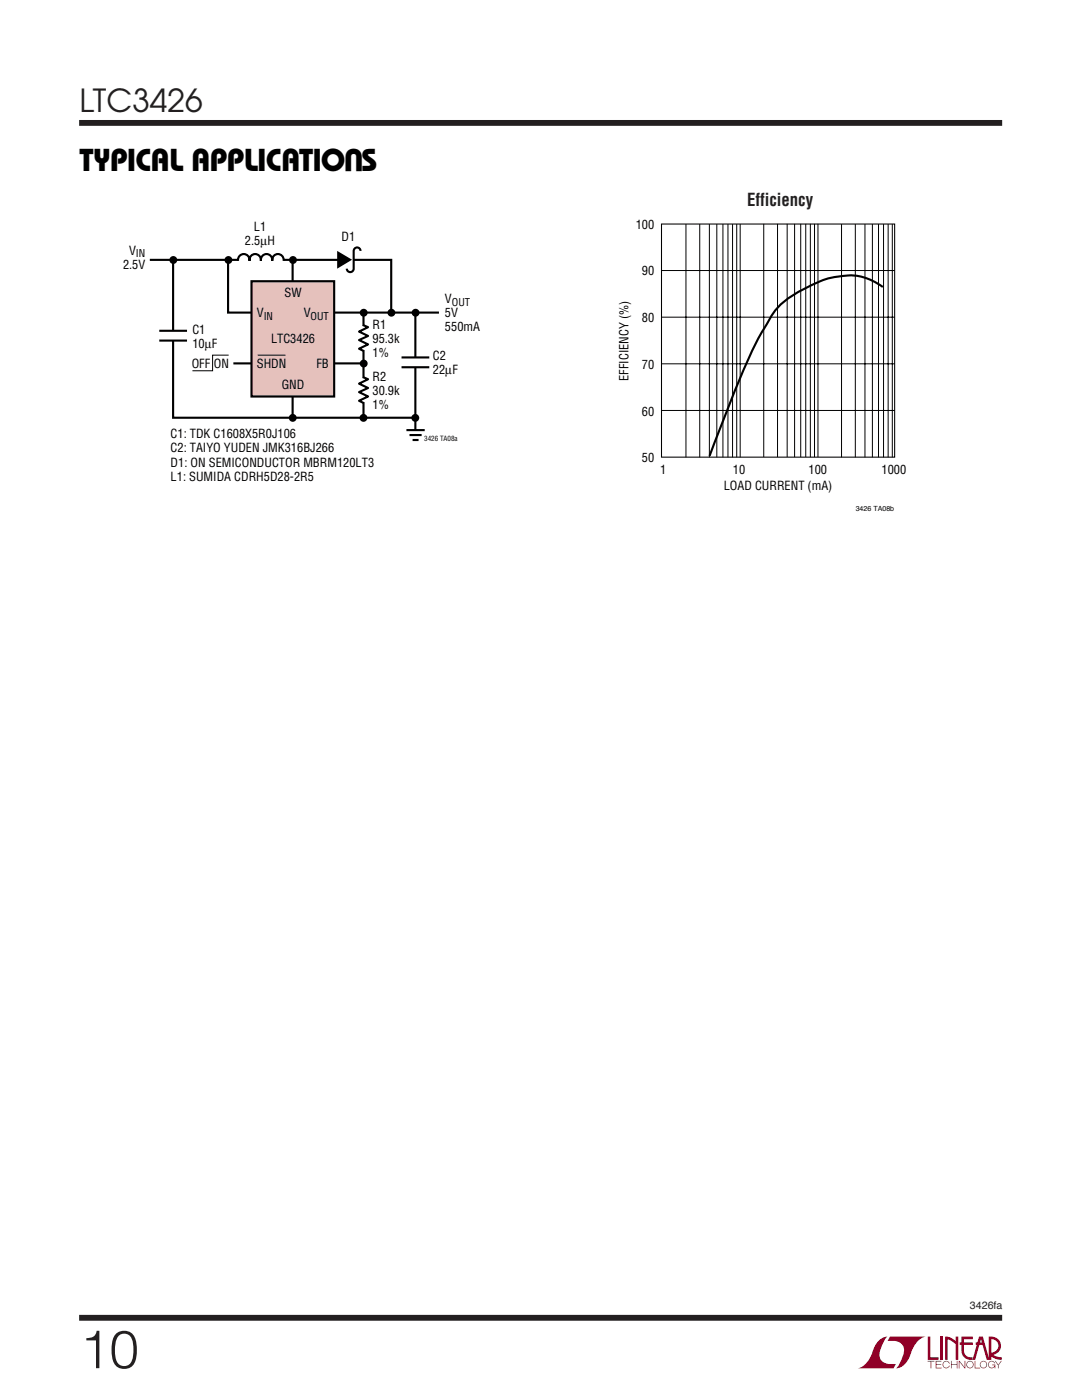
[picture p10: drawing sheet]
<svg xmlns="http://www.w3.org/2000/svg" width="216mm" height="279mm" viewBox="0 0 216 279" stroke-linecap="round" stroke-linejoin="round" font-family="sans-serif">
<path d="M15.8 24.5h184.2M15.8 263h184.2" fill="none" stroke="#231f20" stroke-width="1.2" stroke-linecap="butt"/>
<g fill="#900027">
<path d="M185.1 266.7h.5v4.2h1.7v.5h-2.2z"/>
<path d="M175.6 267.3l.5-.3 1-.3a5.2 5.2 0 0 0-1.6 4.2 2.65 2.65 0 0 0 3.3 1.3l-.5 .9h-7.2a5 5 0 0 0 3.2-3.9l.4-.8z"/>
<path d="M177.6 266.7h7.1a5 5 0 0 0-3.1 3.9 3.3 3.3 0 0 1-2.8 2.5 5.2 5.2 0 0 0 1.5-4.2 2.65 2.65 0 0 0-3.2-1.3z"/>
<path d="M187.7 266.7h.5v4.7h-.5z"/>
<path d="M188.6 266.7l1.1 .2 1 .7v-.9h.5v4.7h-.5v-3.1l-1.6-1v4.1h-.5z"/>
<path d="M185.1 271.6h1.3v.1h-.6v1.4h-.1v-1.4h-.6z"/>
<path d="M186.7 271.6h1.1v.1h-1v.6h1v.1h-1v.6h1.1v.1h-1.2z"/>
<path d="M189.8 271.6h.1v.7h1v-.7h.2v1.5h-.2v-.7h-1v.7h-.1z"/>
<path d="M191.3 271.6h.2l1 1.3v-1.3h.1v1.5h-.1l-1.1-1.3v1.3h-.1z"/>
<path d="M194.5 271.6h.1v1.4h1v.1h-1.1z"/>
<path d="M198.5 271.6h.2l.5 .7 .5-.7h.2l-.6 .9v.6h-.2v-.6z"/>
<path d="M191.8 266.7h2.3v.6h-1.7v.6h1.7v.5h-1.7v1.2a1.35 1.35 0 0 0 1.7 1.3v.5l1.3-4.6 .7-.1 1.2 4.2v-4.2a1.88 1.88 0 0 1 2.4 1.4 1.88 1.88 0 0 1-1.5 2.3l.8 .4 .9 .1v.5h-.4a3.4 3.4 0 0 1-1.9-.8v-.6a1.37 1.37 0 0 0 1.6-1.3 1.37 1.37 0 0 0-1.4-1.4v4.1h-.9l-.8-3h-1.4v-.5h1.2l-.2-.6-1.1 4.1a2.1 2.1 0 0 1-2.7-1.3l-.1-1.7h-.3v-.5h.3z"/>
<path d="M193 271.8a.74 .74 0 0 1 1.2 .1 .74 .74 0 0 1-.4 1.1 .74 .74 0 0 1-1-.7h.2a.6 .6 0 0 0 .8 .6 .6 .6 0 0 0 .2-1 .6 .6 0 0 0-1 .2v.2h-.2z"/>
<path d="M195.7 271.8a.74 .74 0 0 1 1.2 .1 .74 .74 0 0 1-.4 1.1 .74 .74 0 0 1-1-.7h.1a.6 .6 0 0 0 .9 .6 .6 .6 0 0 0 .2-1 .6 .6 0 0 0-1 .2l-.1 .2h-.1z"/>
<path d="M197.3 271.8a.73 .73 0 0 1 1.3 .3h-.2a.6 .6 0 0 0-.9-.2 .6 .6 0 0 0 .1 .9 .6 .6 0 0 0 .9-.3h-.5v-.2h.6v.8h-.1v-.3a.74 .74 0 0 1-1.1 .1 .74 .74 0 0 1-.1-1.1z"/>
<path d="M188.3 271.8a.73 .73 0 0 1 1.2 .4h-.1a.6 .6 0 0 0-.9-.4 .6 .6 0 0 0-.1 1 .6 .6 0 0 0 1-.2h.1a.74 .74 0 0 1-1.1 .4 .74 .74 0 0 1-.1-1.2z"/>
</g>
<g fill="none" stroke="#000" stroke-width=".42">
<path d="M29.9 51.9h48.2v10.5M45.5 51.7v10.7h42.1M47.5 52.1a1.16 1.16 0 0 1 1.1-1.4 1.16 1.16 0 0 1 1.2 1.4 1.15 1.15 0 0 1 1.1-1.4 1.15 1.15 0 0 1 1.1 1.4 1.15 1.15 0 0 1 1.2-1.4 1.15 1.15 0 0 1 1.1 1.4 1.16 1.16 0 0 1 1.2-1.4 1.16 1.16 0 0 1 1.1 1.4M58.4 52v31.3M71.9 50.1a.69 .69 0 0 0-.7-.7 .69 .69 0 0 0-.6 .7v3.5a.69 .69 0 0 1-.7 .7 .69 .69 0 0 1-.7-.7M46.6 72.5h26M72.4 64.9l1 .4-1.8 .9 1.8 .8-1.8 .9 1.8 .8-1.8 .9 1 .5M72.4 75.3l1 .4-1.8 .9 1.8 .8-1.8 .9 1.8 .8-1.8 .9 1 .5M72.5 62.8v20.5M80.1 71.3h5.6M80.1 73.3h5.6M82.9 62.8v24.9"/>
<path d="M81.1 85.8h3.6M81.7 86.8h2.4M82.3 87.8h1.2"/>
</g>
<path d="M47.6 51.9h9M68.3 51.8h2.2M72.5 65.1v4.8M72.5 75.5v4.8M82.9 71.4v1.9M82.9 85.9v2.2" fill="none" stroke="#fff" stroke-width="1.1" stroke-linecap="butt"/>
<g fill="#000">
<path d="M67.3 50.1l3 1.7-3 1.8z"/>
<circle cx="45.6" cy="51.9" r=".79"/>
<circle cx="58.5" cy="51.9" r=".79"/>
<circle cx="72.6" cy="72.6" r=".79"/>
<circle cx="72.6" cy="62.4" r=".79"/>
<circle cx="78.1" cy="62.4" r=".79"/>
<circle cx="82.9" cy="62.4" r=".79"/>
<circle cx="58.4" cy="83.4" r=".79"/>
<circle cx="72.5" cy="83.4" r=".79"/>
<circle cx="82.9" cy="83.4" r=".79"/>
</g>
<path d="M50.2 56.1h16.5v23h-16.5z" fill="#e5c1bc"/>
<path d="M34.5 52.2v31.2h48.4M50.2 56.1h16.5v23h-16.5zM176.2 57.3a11 11 0 0 0-9.7-2l-.7 .1a28.7 28.7 0 0 0-10.2 5.6 37.9 37.9 0 0 0-4.7 7.3 301.9 301.9 0 0 0-9.3 22.7M31.8 66h5.5M31.8 68h5.5" fill="none" stroke="#000" stroke-width=".42"/>
<path d="M34.6 66v2" fill="none" stroke="#fff" stroke-width="1.1" stroke-linecap="butt"/>
<circle cx="34.6" cy="51.9" r=".79" fill="#000"/>
<g fill="none" stroke="#000" stroke-width=".2">
<path d="M132 54h46.5M136.9 44.7v46.6M139.6 44.7v46.6M141.5 44.7v46.6M143 44.7v46.6M144.3 44.7v46.6M145.3 44.7v46.6M146.2 44.7v46.6M147 44.7v46.6M147.7 44.7v46.6M152.4 44.7v46.5M155.1 44.7v46.5"/>
<path d="M157.1 44.7v46.5M158.6 44.7v46.5M159.8 44.7v46.5M160.8 44.7v46.5M161.7 44.7v46.5M162.5 44.7v46.5M163.2 44.7v46.5M167.9 44.7v46.6M170.7 44.7v46.6M172.6 44.7v46.6M174.1 44.7v46.6M175.3 44.7v46.6"/>
<path d="M176.3 44.7v46.6M177.2 44.7v46.6M178 44.7v46.6M45.6 70.9h-3.2v3.1h-4M51.4 70.9h5.6M132 63.3h46.5M132 72.6h46.5M132 81.9h46.5"/>
</g>
<path d="M132 44.7h46.5v46.5h-46.5z" fill="none" stroke="#000" stroke-width=".21"/>
<text font-size="10.6" fill="#231f20" x="16" y="273">10</text>
<text font-size="6.3" fill="#231f20" x="15.9" y="22.3">LTC3426</text>
<g font-size="6.3">
<text x="72.5" y="29.8" transform="rotate(-180 72.5 29.8)">U</text>
<text x="15.9" y="34.2">TYPICAL APPLICATIO S</text>
</g>
<text font-size="3.5" fill="#231f20" x="149.1" y="41.1">Efficiency</text>
<g font-size="2.5">
<text x="50.7" y="46.1">L1</text>
<text x="126.9" y="45.7">100</text>
<text x="24.6" y="53.7">2.5V</text>
<text x="25.8" y="50.8">V</text>
<text x="48.9" y="48.9">2.5µH</text>
<text x="68.2" y="48.1">D1</text>
<text x="56.8" y="59.2">SW</text>
<text x="128.1" y="54.9">90</text>
<text x="51.2" y="63.3">V</text>
<text x="60.6" y="63.3">V</text>
<text x="74.3" y="65.7">R1</text>
<text x="88.8" y="60.5">V</text>
<text x="88.8" y="63.3">5V</text>
<text x="128.1" y="64.3">80</text>
<text x="38.4" y="66.6">C1</text>
<text x="38.4" y="69.5">10µF</text>
<text x="54.1" y="68.5">LTC3426</text>
<text x="74.3" y="68.5">95.3k</text>
<text x="74.3" y="71.3">1%</text>
<text x="86.4" y="71.8">C2</text>
<text x="88.8" y="66.1">550mA</text>
<text x="38.2" y="73.4">OFF ON</text>
<text x="51.2" y="73.4">SHDN</text>
<text x="56.2" y="77.7">GND</text>
<text x="63.2" y="73.4">FB</text>
<text x="74.3" y="76">R2</text>
<text x="86.4" y="74.6">22µF</text>
<text x="125.4" y="76" transform="rotate(-90 125.4 76)">EFFICIENCY (%)</text>
<text x="128.1" y="73.6">70</text>
<text x="74.3" y="78.9">30.9k</text>
<text x="74.3" y="81.7">1%</text>
<text x="128.1" y="83">60</text>
<text x="34" y="87.5">C1: TDK C1608X5R0J106</text>
<text x="34" y="90.3">C2: TAIYO YUDEN JMK316BJ266</text>
<text x="34" y="93.1">D1: ON SEMICONDUCTOR MBRM120LT3</text>
<text x="34" y="95.9">L1: SUMIDA CDRH5D28-2R5</text>
<text x="128.1" y="92.1">50</text>
<text x="131.7" y="94.5">1</text>
<text x="146.3" y="94.5">10</text>
<text x="161.3" y="94.5">100</text>
<text x="175.9" y="94.5">1000</text>
<text x="144.4" y="97.9">LOAD CURRENT (mA)</text>
</g>
<g font-size="2.1">
<text x="27.1" y="51.4">IN</text>
<text x="52.6" y="63.8">IN</text>
<text x="62" y="63.8">OUT</text>
<text x="90.2" y="61">OUT</text>
</g>
<text font-size="2.1" fill="#231f20" x="193.5" y="261.3">3426fa</text>
<g font-size="1.4">
<text x="84.6" y="87.9">3426 TA08a</text>
<text x="170.7" y="102">3426 TA08b</text>
</g>
</svg>
